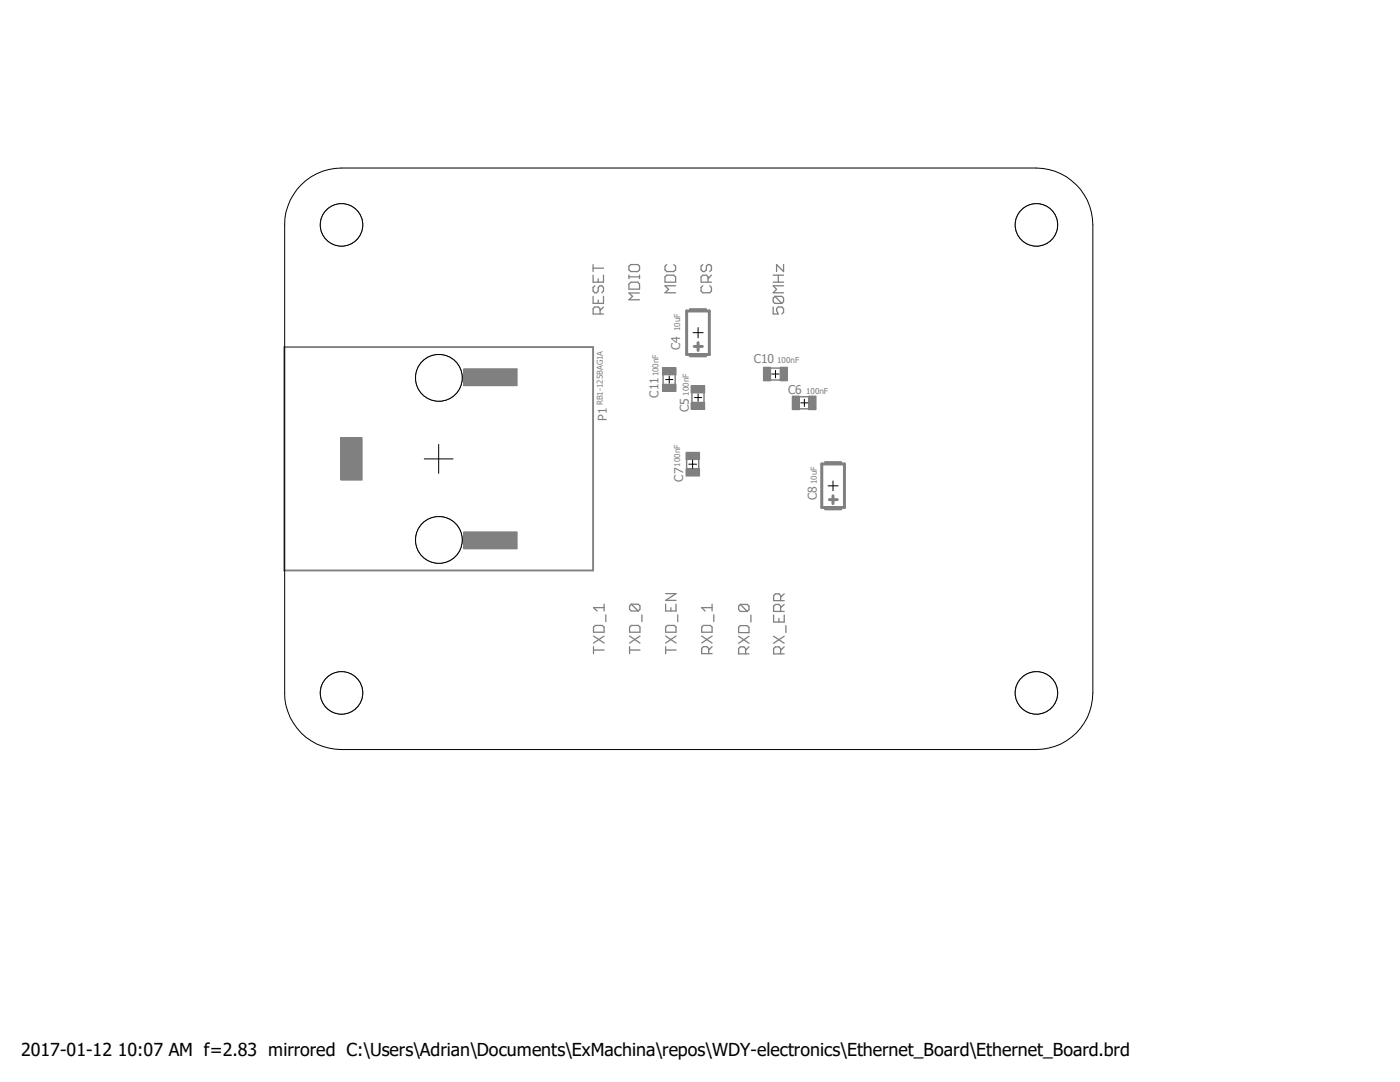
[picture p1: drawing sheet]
<svg xmlns="http://www.w3.org/2000/svg" width="279mm" height="216mm" viewBox="0 0 279 216" stroke-linecap="round" stroke-linejoin="round" font-family="sans-serif">
<path d="M36.7 4.2l205.9 202.5M242.6 4.2l-205.9 202.5" fill="none" stroke="#fff" stroke-width=".2"/>
<g fill="none" stroke="#808080" stroke-width=".25">
<path d="M118.4 54.9v1.4h2v-1.4M118.4 52.8v1.4M118.4 59.1v1.4h2v-1.4M118.4 53.5h2M118.7 57l-.3 .4v.7l.3 .3h.3l.4-.3v-.7l.4-.4h.3l.3 .4v.7l-.3 .3M119.4 55.6v.7M119.4 59.9v.6M125.5 53.1l.4-.3h1.4l.3 .3v.7l-.3 .4h-1.4l-.4-.4zM125.5 54.9v.7M125.5 55.2h2.1M125.9 56.3h1.4l.3 .4v1h-2.1v-1zM127.6 58.5h-2.1l.7 .6-.7 .7h2.1"/>
<path d="M127.6 54.9v.7M132.7 55.2l.4-.3h1.4l.3 .3v1.1h-2.1zM133.1 52.8l-.4 .3v.7l.4 .4h1.4l.3-.4v-.7l-.3-.3M134.8 57h-2.1l.7 .7-.7 .7h2.1M140.3 57l-.4 .4v.7l.4 .3h1.3l.4-.3v-.7l-.4-.4M140.3 52.8l-.4 .3v.7l.4 .4h.3l.4-.4v-.7l.3-.3h.3l.4 .3v.7l-.4 .4M141.3 56.3v-1.1l-.3-.3h-.7l-.4 .3v1.1h2.1M142 54.9l-.7 .7M154.3 56.3h2.1M154.3 54.9h2.1M154.6 59.1l-.3 .4v.7l.3 .3h1.4M154.6 59.1h1.4l.4 .4v.7l-.4 .3"/>
<path d="M154.6 59.1l1.4 1.4M155.3 54.9v1.4M156.4 57h-2.1l.7 .7-.7 .7h2.1M156.4 52.8v1.4l-1.4-1.4v1.4M119.8 62.7v-1.1l-.4-.3h-.7l-.3 .3v1.1h2M120.4 61.3l-.6 .7M154.3 61.3v1.4h1l-.3-.7v-.4l.3-.3h.7l.4 .3v.7l-.4 .4M132.8 118.4h2.1l-2.1 1.4h2.1M155.8 119.8v-1l-.4-.3h-.6l-.4 .3v1h2.1M156.5 118.5l-.7 .7M118.4 129.7h2.2M118.4 125.1l.4-.3h1.4l.4 .3v1.1h-2.2z"/>
<path d="M118.4 129v1.4M118.4 126.9l2.2 1.4M120.6 126.9l-2.2 1.4M120.6 120.6v1.3M120.6 121.2h-2.2l.8 .7M120.9 122.7v1.3M125.6 129.7h2.1M125.6 129v1.4M125.6 126.9l2.1 1.4M126 124.8h1.4l.3 .3v1.1h-2.1v-1.1zM126 120.6l-.4 .3v.7l.4 .3h1.4M126 120.6h1.4l.3 .3v.7l-.3 .3"/>
<path d="M126 120.6l1.4 1.3M127.7 126.9l-2.1 1.4M128.1 122.7v1.3M132.8 129.7h2.1M132.8 120.6v1.3h2.1v-1.3M132.8 129v1.4M132.8 126.9l2.1 1.4M133.2 124.8h1.4l.3 .3v1.1h-2.1v-1.1zM133.9 121.2v.7M134.9 126.9l-2.1 1.4M135.3 122.7v1.3M140 126.9l2.1 1.4"/>
<path d="M140.4 124.8h1.4l.3 .3v1.1h-2.1v-1.1zM141.4 130.4v-1l-.3-.4h-.7l-.4 .4v1h2.1M142.1 121.2h-2.1l.7 .7M142.1 129l-.7 .7M142.1 126.9l-2.1 1.4M142.1 120.6v1.3M142.5 122.7v1.3M147.4 125.2l.3-.4h1.4l.4 .4v1h-2.1zM147.4 127l2.1 1.4M147.7 120.6l-.3 .3v.7l.3 .4h1.4M147.7 120.6h1.4l.4 .3v.7l-.4 .4M147.7 120.6l1.4 1.4"/>
<path d="M148.8 130.5v-1.1l-.3-.3h-.8l-.3 .3v1.1h2.1M149.5 129.1l-.7 .7M149.5 127l-2.1 1.4M149.9 122.7v1.4M154.4 122.7v1.4h2.1v-1.4M154.4 127l2.1 1.4M155.4 123.4v.7M155.8 130.5v-1.1l-.4-.3h-.6l-.4 .3v1.1h2.1M155.8 122v-1.1l-.4-.3h-.6l-.4 .3v1.1h2.1M156.5 129.1l-.7 .7M156.5 127l-2.1 1.4M156.5 120.6l-.7 .7"/>
<path d="M156.8 124.8v1.4"/>
</g>
<path d="M56.7 69.3h61.7v44.5h-61.7z" fill="none" stroke="#808080" stroke-width=".38"/>
<path d="M92.5 73.6h10.7v3.4h-10.7z" fill-rule="evenodd" fill="#808080"/>
<path d="M92.5 73.6h10.7v3.4h-10.7z" fill="none" stroke="#808080" stroke-width=".2"/>
<path d="M92.5 106.1h10.7v3.4h-10.7z" fill-rule="evenodd" fill="#808080"/>
<path d="M92.5 106.1h10.7v3.4h-10.7z" fill="none" stroke="#808080" stroke-width=".2"/>
<path d="M68 87.3h4.3v8.5h-4.3z" fill-rule="evenodd" fill="#808080"/>
<path d="M68 87.3h4.3v8.5h-4.3z" fill="none" stroke="#808080" stroke-width=".2"/>
<path d="M164.7 92.2h3.2M164.7 101.6h3.2" fill="none" stroke="#808080" stroke-width=".47"/>
<path d="M164 92.6h4.5v8.7h-4.5zM165.5 99.7h1.6M166.2 98.9v1.6" fill="none" stroke="#808080" stroke-width=".59"/>
<path d="M137 91.6v2M139.4 91.6v2" fill="none" stroke="#808080" stroke-width=".3"/>
<path d="M136.9 90.3h2.7v1.4h-2.7z" fill-rule="evenodd" fill="#808080"/>
<path d="M136.9 90.3h2.7v1.4h-2.7z" fill="none" stroke="#808080" stroke-width=".2"/>
<path d="M136.9 93.6h2.7v1.4h-2.7z" fill-rule="evenodd" fill="#808080"/>
<path d="M136.9 93.6h2.7v1.4h-2.7z" fill="none" stroke="#808080" stroke-width=".2"/>
<path d="M137.7 71.1h3.2M137.7 61.7h3.2" fill="none" stroke="#808080" stroke-width=".47"/>
<path d="M137 62.1h4.6v8.6h-4.6zM138.6 69.1h1.6M139.3 68.4v1.5" fill="none" stroke="#808080" stroke-width=".59"/>
<path d="M153.8 73.4h2M153.8 75.8h2" fill="none" stroke="#808080" stroke-width=".3"/>
<path d="M152.4 73.3h1.4v2.7h-1.4z" fill-rule="evenodd" fill="#808080"/>
<path d="M152.4 73.3h1.4v2.7h-1.4z" fill="none" stroke="#808080" stroke-width=".2"/>
<path d="M155.7 73.3h1.4v2.7h-1.4z" fill-rule="evenodd" fill="#808080"/>
<path d="M155.7 73.3h1.4v2.7h-1.4z" fill="none" stroke="#808080" stroke-width=".2"/>
<path d="M132.3 74.7v2.1M134.7 74.7v2.1" fill="none" stroke="#808080" stroke-width=".3"/>
<path d="M132.2 76.7h2.7v1.4h-2.7z" fill-rule="evenodd" fill="#808080"/>
<path d="M132.2 76.7h2.7v1.4h-2.7z" fill="none" stroke="#808080" stroke-width=".2"/>
<path d="M132.2 73.4h2.7v1.4h-2.7z" fill-rule="evenodd" fill="#808080"/>
<path d="M132.2 73.4h2.7v1.4h-2.7z" fill="none" stroke="#808080" stroke-width=".2"/>
<path d="M138.1 78.3v2M140.5 78.3v2" fill="none" stroke="#808080" stroke-width=".3"/>
<path d="M137.9 80.3h2.7v1.4h-2.7z" fill-rule="evenodd" fill="#808080"/>
<path d="M137.9 80.3h2.7v1.4h-2.7z" fill="none" stroke="#808080" stroke-width=".2"/>
<path d="M137.9 77h2.7v1.4h-2.7z" fill-rule="evenodd" fill="#808080"/>
<path d="M137.9 77h2.7v1.4h-2.7z" fill="none" stroke="#808080" stroke-width=".2"/>
<path d="M159.5 79.2h2M159.5 81.6h2" fill="none" stroke="#808080" stroke-width=".3"/>
<path d="M158.1 79h1.5v2.7h-1.5z" fill-rule="evenodd" fill="#808080"/>
<path d="M158.1 79h1.5v2.7h-1.5z" fill="none" stroke="#808080" stroke-width=".2"/>
<path d="M161.4 79h1.5v2.7h-1.5z" fill-rule="evenodd" fill="#808080"/>
<path d="M161.4 79h1.5v2.7h-1.5z" fill="none" stroke="#808080" stroke-width=".2"/>
<g fill="none" stroke="#000" stroke-width=".2">
<path d="M60.1 36.9a11.4 11.4 0 0 1 8-3.4h138.7a11.3 11.3 0 0 1 11.3 11.4v93.4a11.3 11.3 0 0 1-11.3 11.3h-138.7a11.3 11.3 0 0 1-11.3-11.3v-93.4a11.4 11.4 0 0 1 3.3-8zM132.8 75.7h1.5M133.6 75v1.5M138.3 66.4h2M138.6 79.3h1.4M139.3 65.4v2M139.3 78.6v1.5M154 74.6h1.5M154.8 73.9v1.5M160.5 79.7v1.4M84.7 91.6h5.7M87.5 88.7v5.7"/>
<path d="M137.5 92.6h1.5M138.2 91.8v1.6M159.8 80.4h1.4M165.3 96.9h2M166.2 96v1.9"/>
<circle cx="87.6" cy="107.7" r="4.7"/>
</g>
<circle cx="87.6" cy="107.7" r="4.7" fill="#fff"/>
<g fill="none" stroke="#000" stroke-width=".2">
<circle cx="87.6" cy="75.4" r="4.7"/>
<circle cx="87.6" cy="107.7" r="4.7"/>
</g>
<circle cx="87.6" cy="75.4" r="4.7" fill="#fff"/>
<g fill="none" stroke="#000" stroke-width=".2">
<circle cx="206.8" cy="44.9" r="4.2"/>
<circle cx="87.6" cy="75.4" r="4.7"/>
</g>
<circle cx="206.8" cy="44.9" r="4.2" fill="#fff"/>
<g fill="none" stroke="#000" stroke-width=".2">
<circle cx="68.2" cy="44.9" r="4.2"/>
<circle cx="206.8" cy="44.9" r="4.2"/>
</g>
<circle cx="68.2" cy="44.9" r="4.2" fill="#fff"/>
<g fill="none" stroke="#000" stroke-width=".2">
<circle cx="68.2" cy="44.9" r="4.2"/>
<circle cx="206.8" cy="138.3" r="4.2"/>
</g>
<circle cx="206.8" cy="138.3" r="4.2" fill="#fff"/>
<g fill="none" stroke="#000" stroke-width=".2">
<circle cx="68.2" cy="138.3" r="4.2"/>
<circle cx="206.8" cy="138.3" r="4.2"/>
</g>
<circle cx="68.2" cy="138.3" r="4.2" fill="#fff"/>
<circle cx="68.2" cy="138.3" r="4.2" fill="none" stroke="#000" stroke-width=".2"/>
<text font-size="3.6" x="4.2" y="210.7">2017-01-12 10:07 AM f=2.83 mirrored C:\Users\Adrian\Documents\ExMachina\repos\WDY-electronics\Ethernet_Board\Ethernet_Board.brd</text>
<g font-size="2.4" fill="#808080">
<text x="135.7" y="69.9" transform="rotate(-90 135.7 69.9)">C4</text>
<text x="150.5" y="72.5">C10</text>
<text x="121.1" y="83.9" transform="rotate(-90 121.1 83.9)">P1</text>
<text x="131.4" y="79.3" transform="rotate(-90 131.4 79.3)">C11</text>
<text x="137.5" y="82.2" transform="rotate(-90 137.5 82.2)">C5</text>
<text x="157.3" y="78.6">C6</text>
<text x="136.4" y="96.1" transform="rotate(-90 136.4 96.1)">C7</text>
<text x="163" y="99.8" transform="rotate(-90 163 99.8)">C8</text>
</g>
<g font-size="1.6" fill="#808080">
<text x="135.7" y="66.1" transform="rotate(-90 135.7 66.1)">10uF</text>
<text x="131.4" y="75.1" transform="rotate(-90 131.4 75.1)">100nF</text>
<text x="155.1" y="72.5">100nF</text>
<text x="120.3" y="80.9" transform="rotate(-90 120.3 80.9)">RB1-125BAG1A</text>
<text x="137.5" y="79" transform="rotate(-90 137.5 79)">100nF</text>
<text x="160.9" y="78.6">100nF</text>
<text x="135.8" y="93.1" transform="rotate(-90 135.8 93.1)">100nF</text>
<text x="163" y="96.6" transform="rotate(-90 163 96.6)">10uF</text>
</g>
</svg>
